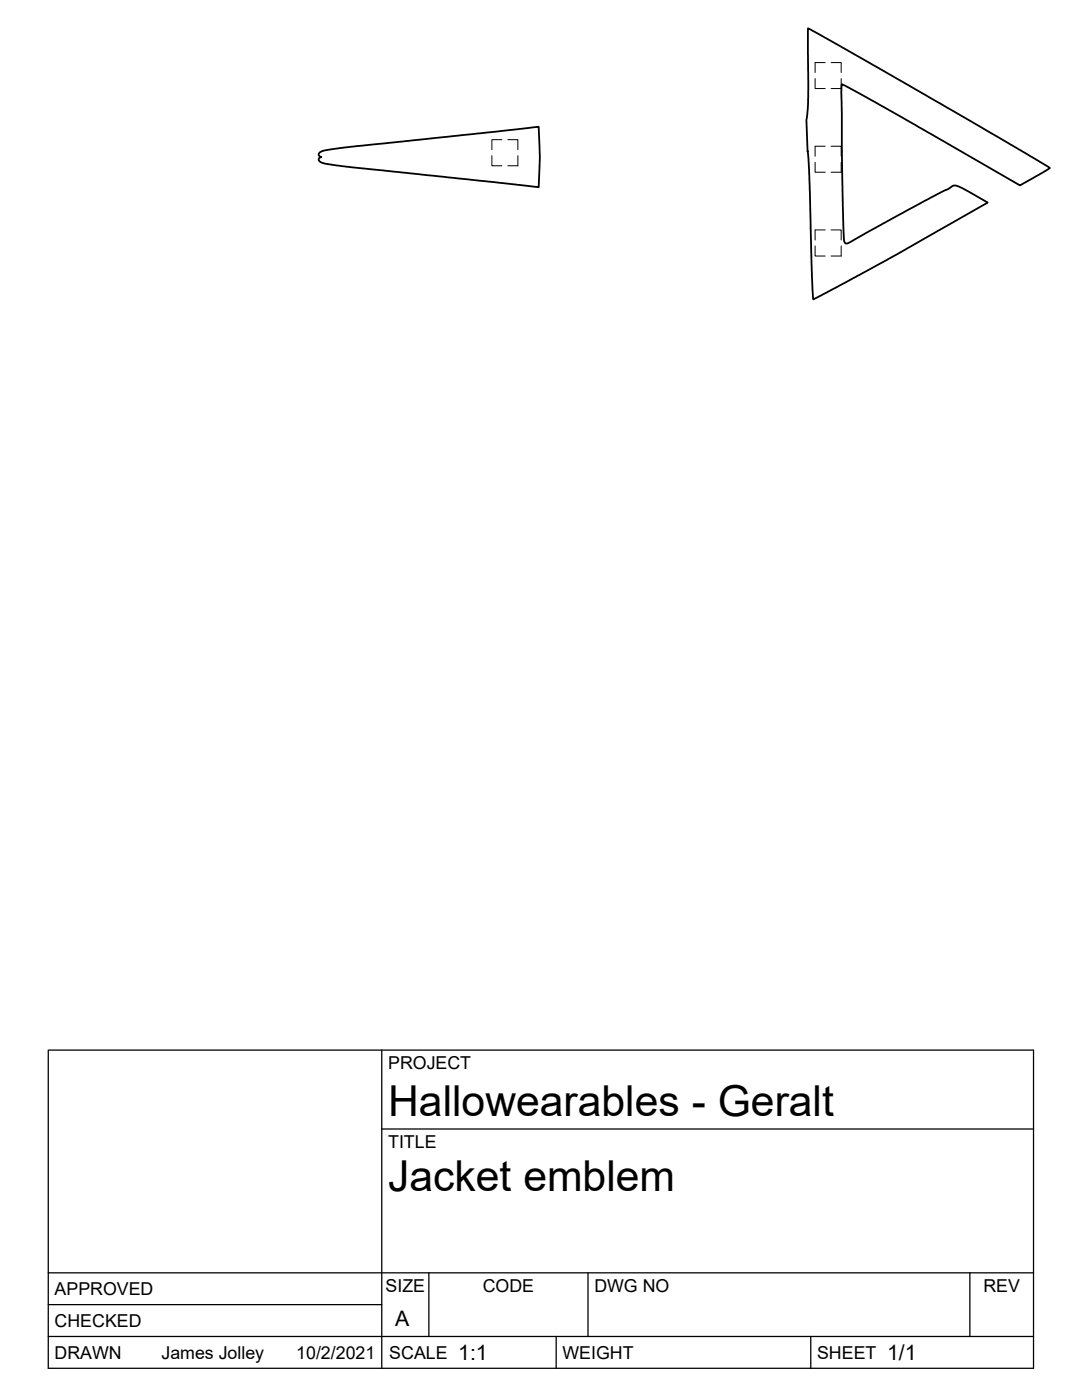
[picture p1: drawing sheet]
<svg xmlns="http://www.w3.org/2000/svg" width="216mm" height="279mm" viewBox="0 0 216 279" stroke-linecap="round" stroke-linejoin="round" font-family="sans-serif">
<!-- layer: Hidden -->
<g fill="none" stroke="#000" stroke-width=".2">
<path d="M162.6 15.7v2h2.1M164.7 12.5h-2.1v2M165.8 12.5h2.1v2M167.9 15.7v2h-2.1M98.1 31.1v2h2M100.1 27.9h-2v2M101.3 27.9h2v2M103.3 31.1v2h-2M162.6 32.4v2h2.1M164.7 29.2h-2.1v2M165.8 29.2h2.1v2M167.9 32.4v2h-2.1"/>
<path d="M162.6 49.1v2h2.1M164.7 45.9h-2.1v2M165.8 45.9h2.1v2M167.9 49.1v2h-2.1"/>
</g>
<!-- layer: Visible -->
<path d="M161.2 5.7l26.5 15 21.8 12.8-6 3.5-23.2-13.4-12-6.6a.24 .24 0 0 0-.3-.2 .24 .24 0 0 0-.1 .4l.2 18.6 .3 12.2a.57 .57 0 0 0 .4 .6 .57 .57 0 0 0 .6-.2l11.7-6.5 8.2-4.2a1.87 1.87 0 0 1 2.7-.2l5.1 2.9-18.1 10.4-16.4 8.8a.21 .21 0 0 1-.3 .1 .21 .21 0 0 1-.1-.3l-.7-24-.6-11.5 .4-4.4zM63.8 30.5l.8-.4 4.3-.7 38.6-4.1 .2 5.7-.2 6.4-39.2-4.2-3.5-.6-1-.3a.5 .5 0 0 1-.2-.6 .5 .5 0 0 1 .5-.4l-.3-.1a.43 .43 0 0 1 0-.7z" fill="none" stroke="#000" stroke-width=".36"/>
<!-- layer: Titleblock -->
<path d="M9.6 209.6h196.6v63.5h-196.6zM76.2 209.6v63.5M76.2 225.3h130M9.6 254h196.6M85.6 254v12.7M117.3 254v12.7M193.5 254v12.7M9.6 266.7h196.6M9.6 260.4h66.6M111 266.7v6.4M161.8 266.7v6.4" fill="none" stroke="#000" stroke-width=".25"/>
<g font-size="8.5">
<text x="77.4" y="222.8">Hallowearables - Geralt</text>
<text x="77.4" y="237.8">Jacket emblem</text>
</g>
<g font-size="4.3">
<text x="78.9" y="264.5">A</text>
<text x="91.4" y="271.4">1:1</text>
<text x="177" y="271.4">1/1</text>
</g>
<g font-size="3.5">
<text x="77.4" y="213.4">PROJECT</text>
<text x="77.4" y="229.1">TITLE</text>
<text x="76.9" y="257.8">SIZE</text>
<text x="96.3" y="257.8">CODE</text>
<text x="118.6" y="257.8">DWG NO</text>
<text x="196.2" y="257.8">REV</text>
<text x="10.9" y="258.5">APPROVED</text>
<text x="10.9" y="264.8">CHECKED</text>
<text x="10.9" y="271.2">DRAWN</text>
<text x="32.2" y="271.2">James Jolley</text>
<text x="59.1" y="271.2">10/2/2021</text>
<text x="77.7" y="271.2">SCALE</text>
<text x="112.2" y="271.2">WEIGHT</text>
<text x="163" y="271.2">SHEET</text>
</g>
</svg>
